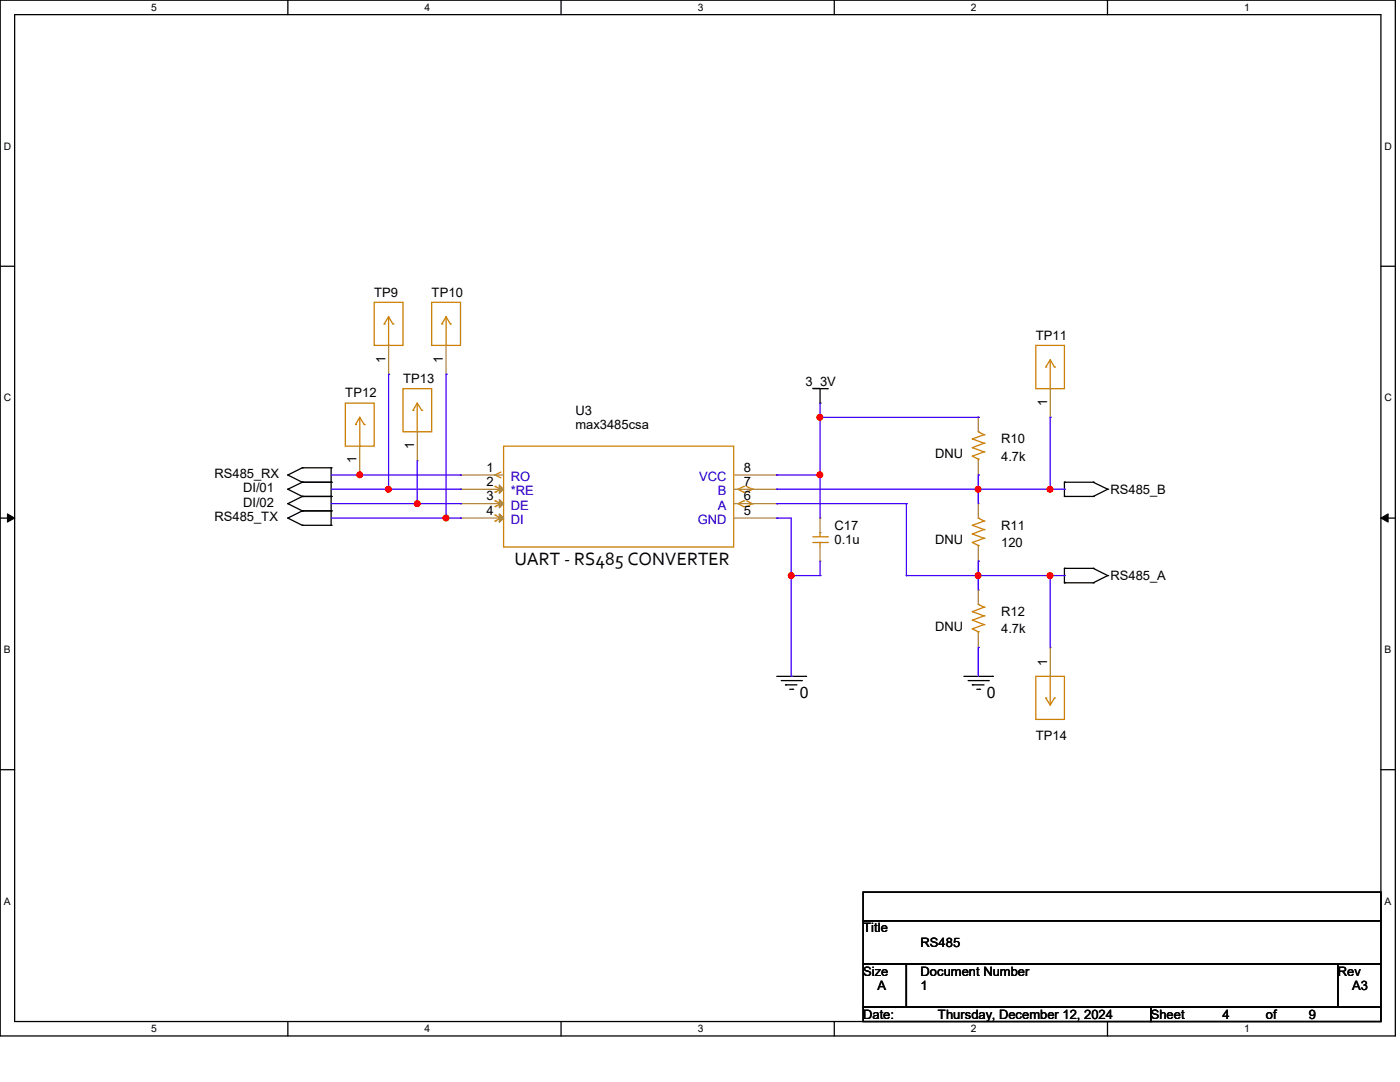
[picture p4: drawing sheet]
<svg xmlns="http://www.w3.org/2000/svg" width="279mm" height="216mm" viewBox="0 0 279 216" stroke-linecap="round" stroke-linejoin="round" font-family="sans-serif">
<path d="M0 0h278.5v206.7h-278.5zM2.9 2.9h272.7v200.9h-272.7z" fill="none" stroke="#000" stroke-width=".25"/>
<g fill="#fff">
<path d="M30.2 .3h1.1v2.3h-1.1z"/>
<path d="M30.2 204.1h1.1v2.3h-1.1z"/>
</g>
<path d="M57.4 0v2.9M57.4 203.8v2.9" fill="none" stroke="#000" stroke-width=".25"/>
<g fill="#fff">
<path d="M84.7 .3h1.1v2.3h-1.1z"/>
<path d="M84.7 204.1h1.1v2.3h-1.1z"/>
</g>
<path d="M112 0v2.9M112 203.8v2.9" fill="none" stroke="#000" stroke-width=".25"/>
<g fill="#fff">
<path d="M139.2 .3h1.1v2.3h-1.1z"/>
<path d="M139.2 204.1h1.1v2.3h-1.1z"/>
</g>
<path d="M166.5 0v2.9M166.5 203.8v2.9" fill="none" stroke="#000" stroke-width=".25"/>
<g fill="#fff">
<path d="M193.8 .3h1.1v2.3h-1.1z"/>
<path d="M193.8 204.1h1.1v2.3h-1.1z"/>
</g>
<path d="M221 0v2.9M221 203.8v2.9" fill="none" stroke="#000" stroke-width=".25"/>
<g fill="#fff">
<path d="M248.3 .3h1.1v2.3h-1.1z"/>
<path d="M248.3 204.1h1.1v2.3h-1.1z"/>
<path d="M.8 28h1.4v2.3h-1.4z"/>
<path d="M276.3 28h1.4v2.3h-1.4z"/>
<path d="M.8 78.2h1.4v2.3h-1.4z"/>
<path d="M276.3 78.2h1.4v2.3h-1.4z"/>
</g>
<path d="M0 53.1h2.9M275.6 53.1h2.9" fill="none" stroke="#000" stroke-width=".25"/>
<g fill="#fff">
<path d="M.8 128.5h1.3v2.2h-1.3z"/>
<path d="M276.3 128.5h1.3v2.2h-1.3z"/>
</g>
<path d="M0 103.4h2.9M275.6 103.4h2.9" fill="none" stroke="#000" stroke-width=".25"/>
<path d="M1.5 102.5l1.4 .9-1.4 .8zM275.6 103.4l1.4-.9v1.7z" fill="#000" stroke="#000" stroke-width=".2"/>
<g fill="#fff">
<path d="M.8 178.7h1.3v2.2h-1.3z"/>
<path d="M276.3 178.7h1.3v2.2h-1.3z"/>
</g>
<g fill="none" stroke="#000" stroke-width=".25">
<path d="M162.2 77.6h2.9M163.7 77.6v2.8M165.1 77.6h.1M57.4 94.8h.1M57.4 97.6h.1M57.4 94.8l2.9 1.4M57.4 97.6l2.9 1.5M60.3 96.2h.1M60.3 93.3h.1M60.3 99.1h.1M60.3 96.2h5.8M60.3 93.3l-2.9 1.5"/>
<path d="M60.3 93.3h5.8M60.3 99.1h5.8M60.3 96.2l-2.9 1.4M60.3 99.1l-2.9 1.4M66.1 93.3h.1M66.1 96.2h.1M66.1 99.1h.1M66.1 93.3v11.5M163.7 80.4h.1M212.4 99.1h.1M212.4 96.2h.1M212.4 96.2h5.8"/>
<path d="M212.4 99.1h5.8M212.4 96.2v2.9M218.2 96.2h.1M218.2 99.1h.1M218.2 96.2l2.9 1.4M221.1 97.6h.1M221.1 97.6l-2.9 1.5M57.4 100.5h.1M57.4 103.4h.1M57.4 100.5l2.9 1.4M57.4 103.4l2.9 1.4M60.3 101.9h.1"/>
<path d="M60.3 104.8h.1M60.3 101.9h5.8M60.3 104.8h5.8M60.3 101.9l-2.9 1.5M66.1 101.9h.1M66.1 104.8h.1M212.4 116.3h.1M212.4 113.4h.1M212.4 113.4v2.9M212.4 113.4h5.8M212.4 116.3h5.8M218.2 113.4h.1"/>
<path d="M218.2 116.3h.1M218.2 113.4l2.9 1.5M221.1 114.9h.1M221.1 114.9l-2.9 1.4M155 135h5.8M155.9 135.8h4M156.8 136.7h.1M156.8 136.7h2.2M157.6 137.5h.6M158.2 137.5h.1M159.9 135.8h.1M160.8 135h.1"/>
<path d="M192.4 135h5.7M193.2 135.8h4M194.1 136.7h.1M194.1 136.7h2.3M194.9 137.5h.6M195.5 137.5h.1M197.2 135.8h.1M198.1 135h.1M0 153.6h2.9M275.6 153.6h2.9M172.3 178h103.3v5.7h-103.3zM172.3 183.7h103.3v8.7h-103.3z"/>
<path d="M172.3 192.4h8.6v8.6h-8.6zM180.9 192.4h86.1v8.6h-86.1zM267 192.4h8.6v8.6h-8.6zM172.3 201h57.4v2.8h-57.4zM229.7 201h45.9v2.8h-45.9z"/>
</g>
<g fill="none" stroke="#cc8006" stroke-width=".25">
<path d="M74.7 60.3h5.7v8.6h-5.7zM76.7 64.6h.1M77.6 68.9h.1M77.6 63.2v5.7M77.6 63.2l-.9 1.4M77.6 63.2l.8 1.4M78.4 64.6h.1M80.4 77.6h5.7v8.5h-5.7zM86.1 60.3h5.8v8.6h-5.8zM88.2 64.6h.1M89 68.9h.1M89 63.2v5.7"/>
<path d="M89 63.2l-.8 1.4M89 63.2l.9 1.4M89.9 64.6h.1M206.7 68.9h5.7v8.7h-5.7zM208.7 73.2h.1M209.6 77.6h.1M209.6 71.8v5.8M209.6 71.8l-.9 1.4M209.6 71.8l.8 1.4M210.4 73.2h.1M68.9 80.4h5.8v8.6h-5.8zM71 84.7h.1"/>
<path d="M71.8 89h.1M71.8 83.3v5.7M71.8 83.3l-.8 1.4M71.8 83.3l.9 1.4M72.7 84.7h.1M82.4 81.9h.1M83.3 86.1h.1M83.3 80.4v5.7M83.3 80.4l-.9 1.5M83.3 80.4l.9 1.5M84.2 81.9h.1M98.8 94.8h.1"/>
<path d="M98.8 97.1h.1M98.8 98.2h.1M98.8 99.9h.1M98.8 94.8l1.1 .5M98.8 97.1l1.1 .5-1.1 .6M98.8 99.9l1.1 .6-1.1 .6M99.9 94.2l-1.1 .6M100.5 89h45.9v20.1h-45.9zM148.4 99.9h.1M148.4 97.1h.1M148.4 98.2h.1M148.4 99.9l-1.1 .6 1.1 .6"/>
<path d="M148.4 97.1l-1.1 .5 1.1 .6M149 99.9l1.2 .6M149 97.1l1.2 .5M150.2 97.6h.1M150.2 97.6l-1.2 .6M194.1 91h.1M194.1 89.3h.1M194.1 87.6h.1M194.1 91l1.1 .6M194.1 89.3l2.3 .9M194.1 87.6l2.3 .8M195.2 86.1h.1"/>
<path d="M195.2 91.6h.1M195.2 91.6v.3M195.2 86.1l1.2 .6M196.4 90.2h.1M196.4 88.4h.1M196.4 86.7h.1M196.4 90.2l-2.3 .8M196.4 88.4l-2.3 .9M196.4 86.7l-2.3 .9M98.8 101.1h.1M98.8 102.8h.1M98.8 104h.1"/>
<path d="M98.8 102.8l1.1 .6-1.1 .6M148.4 101.1h.1M150.2 100.5h.1M150.2 100.5l-1.2 .6M162.2 108.2h2.9M162.2 107.1h2.9M163.7 106.3h.1M163.7 108.2h.1M163.7 106.3v.8M163.7 108.2v.9M165.1 108.2h.1M165.1 107.1h.1"/>
<path d="M194.1 108.2h.1M194.1 106.6h.1M194.1 104.8h.1M194.1 108.2l1.1 .6M194.1 106.6l2.3 .8M194.1 104.8l2.3 .9M195.2 103.4h.1M195.2 108.8h.1M195.2 103.4l1.2 .6M195.2 108.8v.3M196.4 107.4h.1M196.4 105.7h.1"/>
<path d="M196.4 104h.1M196.4 107.4l-2.3 .8M196.4 105.7l-2.3 .9M196.4 104l-2.3 .8M194.1 125.5h.1M194.1 123.7h.1M194.1 122h.1M194.1 125.5l1.1 .6M194.1 123.7l2.3 .9M194.1 122l2.3 .9M195.2 120.6h.1M195.2 126.1h.1"/>
<path d="M195.2 126.1v.2M195.2 120.6l1.2 .6M196.4 124.6h.1M196.4 122.9h.1M196.4 121.2h.1M196.4 124.6l-2.3 .9M196.4 122.9l-2.3 .8M196.4 121.2l-2.3 .8M206.7 135h5.7v8.6h-5.7zM208.7 139.3h.1M208.7 139.3l.9 1.4M209.6 135h.1"/>
<path d="M209.6 135v5.7M210.4 139.3h.1M210.4 139.3l-.8 1.4"/>
</g>
<g fill="none" stroke="#a84" stroke-width=".25">
<path d="M77.6 74.7h.1M77.6 68.9v5.8M89 74.7h.1M89 68.9v5.8M209.6 77.6v5.7M71.8 94.8h.1M71.8 89v5.8M83.3 91.9h.1M83.3 86.1v5.8M91.9 94.8h.1M91.9 97.6h.1M91.9 94.8h8.6"/>
<path d="M91.9 97.6h8.6M146.4 94.8h8.6M146.4 97.6h8.6M155 97.6h.1M155 94.8h.1M195.2 83.3h.1M195.2 94.8h.1M195.2 83.3v2.8M195.2 91.9v2.9M209.6 83.3h.1M91.9 100.5h.1M91.9 103.4h.1"/>
<path d="M91.9 100.5h8.6M91.9 103.4h8.6M146.4 100.5h8.6M146.4 103.4h8.6M155 103.4h.1M155 100.5h.1M163.7 112h.1M163.7 103.4h.1M163.7 103.4v2.9M163.7 109.1v2.9M195.2 100.5h.1M195.2 112h.1"/>
<path d="M195.2 117.7h.1M195.2 100.5v2.9M195.2 109.1v2.9M195.2 117.7v2.9M195.2 129.2h.1M195.2 126.3v2.9M209.6 129.2h.1M209.6 129.2v5.8"/>
</g>
<g fill="#a84" stroke="#a84" stroke-width=".25">
<path d="M99.7 96.8l.8 .8-.8 .9z"/>
<path d="M99.7 99.7l.8 .8-.8 .8z"/>
<path d="M99.7 102.5l.8 .9-.8 .8z"/>
</g>
<g fill="none" stroke="#4200ff" stroke-width=".25">
<path d="M77.6 74.7h.1M77.6 74.7v22.9M89 74.7h.1M89 74.7v28.7M66.1 94.8h25.8M66.1 97.6h25.8M71.8 94.8h.1M77.6 97.6h.1M83.3 91.9v8.6M91.9 94.8h.1M91.9 97.6h.1M155 94.8h.1"/>
<path d="M155 97.6h.1M155 94.8h8.7M155 97.6h57.4M163.7 83.3h.1M163.7 94.8h.1M163.7 80.4v23M163.7 83.3h31.5M195.2 83.3h.1M195.2 94.8h.1M195.2 97.6h.1M195.2 94.8v5.7M209.6 97.6h.1"/>
<path d="M209.6 83.3h.1M209.6 83.3v14.3M212.4 97.6h.1M66.1 100.5h25.8M66.1 103.4h25.8M83.3 100.5h.1M89 103.4h.1M91.9 103.4h.1M91.9 100.5h.1M155 100.5h.1M155 103.4h.1M155 100.5h25.9"/>
<path d="M155 103.4h2.9v31.6M157.9 114.9h.1M157.9 114.9h5.8M163.7 114.9h.1M163.7 112v2.9M180.9 100.5h.1M180.9 114.9h.1M180.9 100.5v14.4M180.9 114.9h31.5M195.2 112h.1M195.2 114.9h.1M195.2 112v5.7"/>
<path d="M209.6 114.9h.1M209.6 114.9v14.3M212.4 114.9h.1M157.9 135h.1M195.2 129.2h.1M195.2 129.2v5.8"/>
</g>
<g fill="#f00" stroke="#f00" stroke-width=".25">
<circle cx="163.6" cy="83.3" r=".55"/>
<circle cx="163.6" cy="94.7" r=".55"/>
<circle cx="77.5" cy="97.6" r=".55"/>
<circle cx="195.2" cy="97.6" r=".55"/>
<circle cx="83.3" cy="100.5" r=".55"/>
<circle cx="89" cy="103.4" r=".56"/>
<circle cx="157.9" cy="114.9" r=".55"/>
<circle cx="195.2" cy="114.9" r=".55"/>
<circle cx="71.8" cy="94.7" r=".55"/>
<circle cx="209.6" cy="97.6" r=".55"/>
<circle cx="209.6" cy="114.9" r=".55"/>
</g>
<text font-size="3.7" x="102.7" y="112.7">UART - RS485 CONVERTER</text>
<g font-size="3.1">
<text x="159.6" y="139.2">0</text>
<text x="196.9" y="139.2">0</text>
</g>
<g font-size="2.6">
<text x="74.7" y="59.2">TP9</text>
<text x="86.1" y="59.2">TP10</text>
<text x="206.7" y="67.8">TP11</text>
<text x="76.9" y="72.3" transform="rotate(-90 76.9 72.3)">1</text>
<text x="80.4" y="76.4">TP13</text>
<text x="88.4" y="72.3" transform="rotate(-90 88.4 72.3)">1</text>
<text x="160.8" y="77">3_3V</text>
<text x="68.9" y="79.3">TP12</text>
<text x="114.8" y="82.8">U3</text>
<text x="209" y="81" transform="rotate(-90 209 81)">1</text>
<text x="82.6" y="89.6" transform="rotate(-90 82.6 89.6)">1</text>
<text x="114.8" y="85.6">max3485csa</text>
<text x="199.8" y="88.5">R10</text>
<text x="42.8" y="95.4">RS485_RX</text>
<text x="71.2" y="92.5" transform="rotate(-90 71.2 92.5)">1</text>
<text x="97.1" y="94.1">1</text>
<text x="148.4" y="94.1">8</text>
<text x="186.6" y="91.4">DNU</text>
<text x="199.8" y="91.9">4.7k</text>
<text x="48.6" y="98.3">DI/01</text>
<text x="48.6" y="101.1">DI/02</text>
<text x="97.1" y="97">2</text>
<text x="97.1" y="99.9">3</text>
<text x="148.4" y="99.9">6</text>
<text x="148.4" y="97">7</text>
<text x="221.6" y="98.6">RS485_B</text>
<text x="42.8" y="104">RS485_TX</text>
<text x="97.1" y="102.7">4</text>
<text x="148.4" y="102.7">5</text>
<text x="166.5" y="105.7">C17</text>
<text x="199.8" y="105.7">R11</text>
<text x="166.5" y="108.6">0.1u</text>
<text x="186.6" y="108.6">DNU</text>
<text x="199.8" y="109.1">120</text>
<text x="221.6" y="115.7">RS485_A</text>
<text x="186.6" y="125.8">DNU</text>
<text x="199.8" y="122.9">R12</text>
<text x="199.8" y="126.4">4.7k</text>
<text x="209" y="133" transform="rotate(-90 209 133)">1</text>
<text x="206.7" y="147.6">TP14</text>
<text x="172.3" y="186.1">Title</text>
<text x="183.7" y="188.9">RS485</text>
<text x="172.3" y="194.7">Size</text>
<text x="175.1" y="197.6">A</text>
<text x="183.7" y="194.7">Document Number</text>
<text x="183.7" y="197.6">1</text>
<text x="267" y="194.7">Rev</text>
<text x="269.8" y="197.6">A3</text>
<text x="172.3" y="203.3">Date:</text>
<text x="187.2" y="203.3">Thursday, December 12, 2024</text>
<text x="229.7" y="203.3">Sheet</text>
<text x="244" y="203.3">4</text>
<text x="252.6" y="203.3">of</text>
<text x="261.2" y="203.3">9</text>
</g>
<g font-size="2.6" fill="#00c">
<text x="101.9" y="96">RO</text>
<text x="139.5" y="96">VCC</text>
<text x="101.9" y="98.8">*RE</text>
<text x="101.9" y="101.7">DE</text>
<text x="143.3" y="101.7">A</text>
<text x="143.3" y="98.8">B</text>
<text x="101.9" y="104.6">DI</text>
<text x="139.3" y="104.6">GND</text>
</g>
<g font-size="2.1">
<text x="30.2" y="2.2">5</text>
<text x="84.7" y="2.2">4</text>
<text x="139.2" y="2.2">3</text>
<text x="193.8" y="2.2">2</text>
<text x="248.3" y="2.2">1</text>
<text x=".8" y="29.8">D</text>
<text x="276.3" y="29.8">D</text>
<text x=".8" y="80.1">C</text>
<text x="276.3" y="80.1">C</text>
<text x=".8" y="130.3">B</text>
<text x="276.3" y="130.3">B</text>
<text x=".8" y="180.5">A</text>
<text x="276.3" y="180.5">A</text>
<text x="30.2" y="206">5</text>
<text x="84.7" y="206">4</text>
<text x="139.2" y="206">3</text>
<text x="193.8" y="206">2</text>
<text x="248.3" y="206">1</text>
</g>
</svg>
